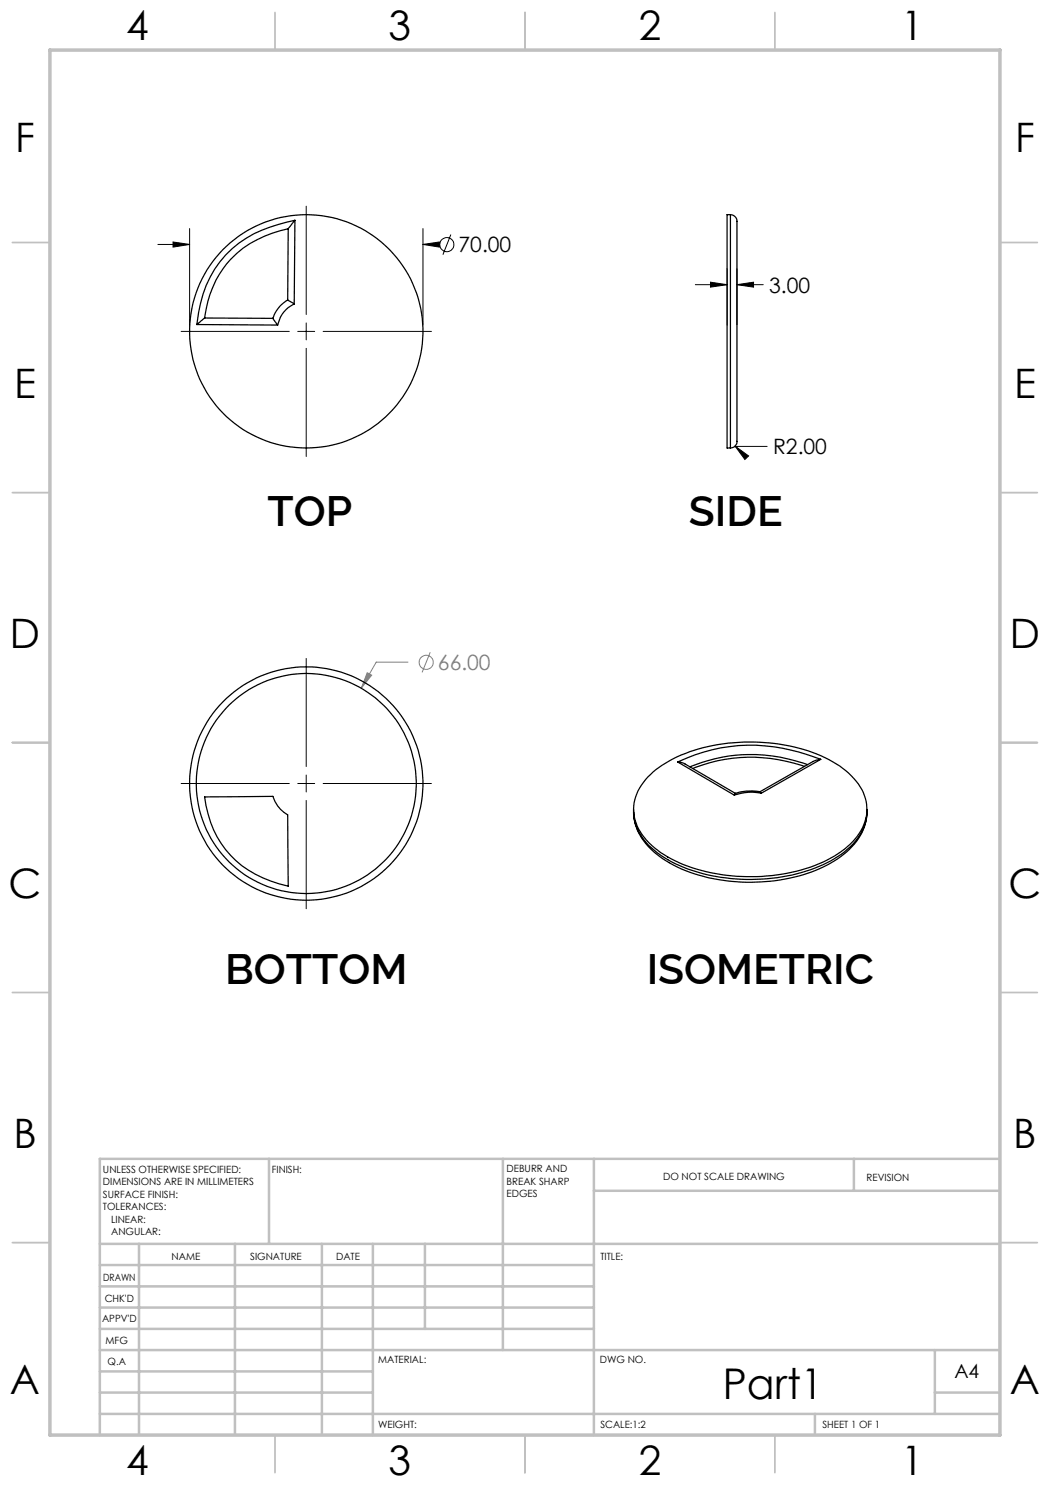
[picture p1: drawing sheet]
<svg xmlns="http://www.w3.org/2000/svg" width="210mm" height="297mm" viewBox="0 0 210 297" stroke-linecap="round" stroke-linejoin="round" font-family="sans-serif">
<g fill="none" stroke="#000" stroke-width=".2">
<path d="M31.6 48.9h6.3M34.6 48.4l3.3 .5-3.3 .5zM37.9 45.7v19.3M61.2 41.2v21.7M84.6 48.9l3.3-.5v1zM84.6 45.7v19.3M84.6 48.9h1.1M90.2 46.9l-1.6 4M139.1 56.9h6.3M142.1 56.4l3.3 .5-3.3 .5zM145.4 53.8v11.2M147.4 56.9l3.3-.5v1z"/>
<path d="M147.4 53.8v11.2M147.4 56.9h5.2M36.2 66.3h21.7M59.5 66.3h3.4M61.2 64.6v3.4M61.2 69.7v21.6M64.6 66.3h21.7M147 89.2l2.7 2-.7 .7zM147 89.2l6.4 .1M61.2 131.7v21.6M36.2 156.7h21.7M59.5 156.7h3.4"/>
<path d="M61.2 155v3.4M64.6 156.7h21.7M61.2 160.1v21.6"/>
<circle cx="89.4" cy="48.9" r="1.4"/>
</g>
<g fill="none" stroke="#808080" stroke-width=".2">
<path d="M73.4 134.5l.9 .5-2.1 2.7zM81.6 132.4h-6.4l-3 5.3M86 130.5l-1.6 4"/>
<circle cx="85.2" cy="132.5" r="1.4"/>
</g>
<g fill="none" stroke="#c0c0c0" stroke-width=".35">
<path d="M55 2.5v7.5M105 2.5v7.5M155 2.5v7.5M2.5 48.5h7.5M200 48.5h7.5M2.5 98.5h7.5M200 98.5h7.5M2.5 148.5h7.5M200 148.5h7.5M2.5 198.5h7.5M200 198.5h7.5M2.5 248.5h7.5"/>
<path d="M200 248.5h7.5M55 287v7.5M105 287v7.5M155 287v7.5"/>
</g>
<g fill="none" stroke="#c0c0c0" stroke-width=".5">
<path d="M53.8 231.8v17M100.6 231.8v38.2M118.8 231.8v55.2M118.8 238.2h81.2M170.8 231.8v6.4M200 231.8h-180v55.2M20 248.8h180M20 257.3h98.8M20 253h98.8M27.8 248.8v38.2M47 248.8v38.2M64.4 248.8v38.2"/>
<path d="M74.6 248.8v38.2M85 248.8v17M20 265.8h98.8M20 261.5h98.8M20 278.5h54.6M20 274.3h54.6M20 270h180M187 278.5h13M187 270v12.8M20 282.8h180M163 282.8v4.2"/>
</g>
<path d="M10 10h190v277h-190z" fill="none" stroke="#c0c0c0" stroke-width=".7"/>
<path d="M34.6 48.4l3.3 .5-3.3 .5zM84.6 48.9l3.3-.5v1zM147.4 56.9l3.3-.5v1zM142.1 56.4l3.3 .5-3.3 .5zM147 89.2l2 2.7 .7-.7z" fill="#000"/>
<path d="M73.4 134.5l.9 .5-2.1 2.7z" fill="#808080"/>
<g fill="none" stroke="#000" stroke-width=".25">
<path d="M57.6 45.8a20.3 20.3 0 0 0-13.7 9.1 21.7 21.7 0 0 0-3 8.7M57.6 45.8l-.1 14.2M59 44.1l-1.4 1.7M59 44.1a25.5 25.5 0 0 0-13.8 6.9 22.9 22.9 0 0 0-5.8 13.9M59 44.1l-.2 16.7M146.1 42.9a1.64 1.64 0 0 1 1.3 2.2v42.6a1.45 1.45 0 0 1-1.3 1.9M146.1 42.9h-.7v46.7h.7M146.1 42.9v46.7M39.4 64.9l16.1 .1M40.9 63.6l-1.5 1.3M40.9 63.6l13.7 .1M54.6 63.7l.9 1.3"/>
<path d="M57.5 60l1.3 .8M57.5 60a6.7 6.7 0 0 0-2.9 3.7M58.8 60.8a6 6 0 0 0-3.3 4.2M40.9 159.4l13.7-.1a6.4 6.4 0 0 0 2.9 3.7l.1 14.2a20.6 20.6 0 0 1-14.2-9.8 22.5 22.5 0 0 1-2.5-8zM129.5 155.4a25 25 0 0 1 14.2-6.5 36 36 0 0 1 22.8 3.5 13.4 13.4 0 0 1 6.6 7.3 9.2 9.2 0 0 1-3.6 9.6 29.1 29.1 0 0 1-17.1 6 33.9 33.9 0 0 1-20.2-4.8 11.3 11.3 0 0 1-5.5-8.2 9.5 9.5 0 0 1 2.8-6.9zM135.5 152.4l1.4 .3 10.2 6M135.5 152.4l11.4 6.6M147 158.7l-.1 .3M152 158.4a11 11 0 0 0-5 .3M152 158.4l.3 .2M152.3 158.6a10.2 10.2 0 0 0-5.4 .4M160.9 153.3a31.4 31.4 0 0 0-22.3 .4"/>
<path d="M161.5 152.9a31.6 31.6 0 0 0-23.5 .5M164.1 151.9a35.4 35.4 0 0 0-25-.9l-3.6 1.4M164.1 151.9l-1.5 .4-10.6 6.1M164.1 151.9l-11.8 6.7M126.7 162.4a11.1 11.1 0 0 0 5.2 8.9 31.5 31.5 0 0 0 19.3 5.1 29.3 29.3 0 0 0 18.2-6 10.7 10.7 0 0 0 4-8M126.7 162.4a10.4 10.4 0 0 0 4.8 8.2 31 31 0 0 0 16.7 5.3 33.3 33.3 0 0 0 20.1-5.1 11.1 11.1 0 0 0 5.1-8.2v-.2M126.7 161.9v.5M173.4 161.9v.5"/>
<circle cx="61.2" cy="66.3" r="23.3"/>
<circle cx="61.2" cy="156.7" r="23.3"/>
<circle cx="61.2" cy="156.7" r="22"/>
</g>
<g font-size="8.5">
<text x="53.5" y="105.1">TOP</text>
<text x="137.8" y="105.1">SIDE</text>
<text x="45.1" y="196.8">BOTTOM</text>
<text x="129.3" y="196.8">ISOMETRIC</text>
<text x="144.6" y="279.7">Part1</text>
</g>
<g font-size="8.1">
<text x="25.2" y="8">4</text>
<text x="77.7" y="8">3</text>
<text x="127.7" y="8">2</text>
<text x="180.2" y="8">1</text>
<text x="3" y="30.4">F</text>
<text x="203" y="30.4">F</text>
<text x="2.8" y="79.6">E</text>
<text x="202.8" y="79.6">E</text>
<text x="2" y="129.6">D</text>
<text x="202" y="129.6">D</text>
<text x="1.7" y="179.6">C</text>
<text x="201.7" y="179.6">C</text>
<text x="2.7" y="229.6">B</text>
<text x="202.7" y="229.6">B</text>
<text x="2" y="278.9">A</text>
<text x="202" y="278.9">A</text>
<text x="25.2" y="295">4</text>
<text x="77.7" y="295">3</text>
<text x="127.7" y="295">2</text>
<text x="180.2" y="295">1</text>
</g>
<g font-size="4.2">
<text x="91.7" y="50.5">70.00</text>
<text x="153.8" y="58.5">3.00</text>
<text x="154.6" y="90.9">R2.00</text>
</g>
<text font-size="4.2" fill="#808080" x="87.6" y="134">66.00</text>
<text font-size="3.9" x="190.9" y="275.5">A4</text>
<g font-size="2">
<text x="20.6" y="234.6">UNLESS OTHERWISE SPECIFIED:</text>
<text x="20.6" y="237.1">DIMENSIONS ARE IN MILLIMETERS</text>
<text x="20.6" y="239.6">SURFACE FINISH:</text>
<text x="54.4" y="234.6">FINISH:</text>
<text x="101.3" y="234.5">DEBURR AND</text>
<text x="101.3" y="237">BREAK SHARP</text>
<text x="101.3" y="239.5">EDGES</text>
<text x="132.6" y="236">DO NOT SCALE DRAWING</text>
<text x="173.3" y="236.2">REVISION</text>
<text x="20.6" y="242.1">TOLERANCES:</text>
<text x="22.2" y="244.6">LINEAR:</text>
<text x="22.2" y="247.1">ANGULAR:</text>
<text x="34.3" y="252">NAME</text>
<text x="50" y="251.9">SIGNATURE</text>
<text x="67.2" y="251.9">DATE</text>
<text x="120.1" y="251.9">TITLE:</text>
<text x="20.6" y="256.1">DRAWN</text>
<text x="20.9" y="260.3">CHK'D</text>
<text x="20.4" y="264.4">APPV'D</text>
<text x="21.1" y="268.8">MFG</text>
<text x="21.5" y="273">Q.A</text>
<text x="75.6" y="272.5">MATERIAL:</text>
<text x="120" y="272.5">DWG NO.</text>
<text x="75.6" y="285.5">WEIGHT:</text>
<text x="120.1" y="285.6">SCALE:1:2</text>
<text x="164.5" y="285.6">SHEET 1 OF 1</text>
</g>
</svg>
